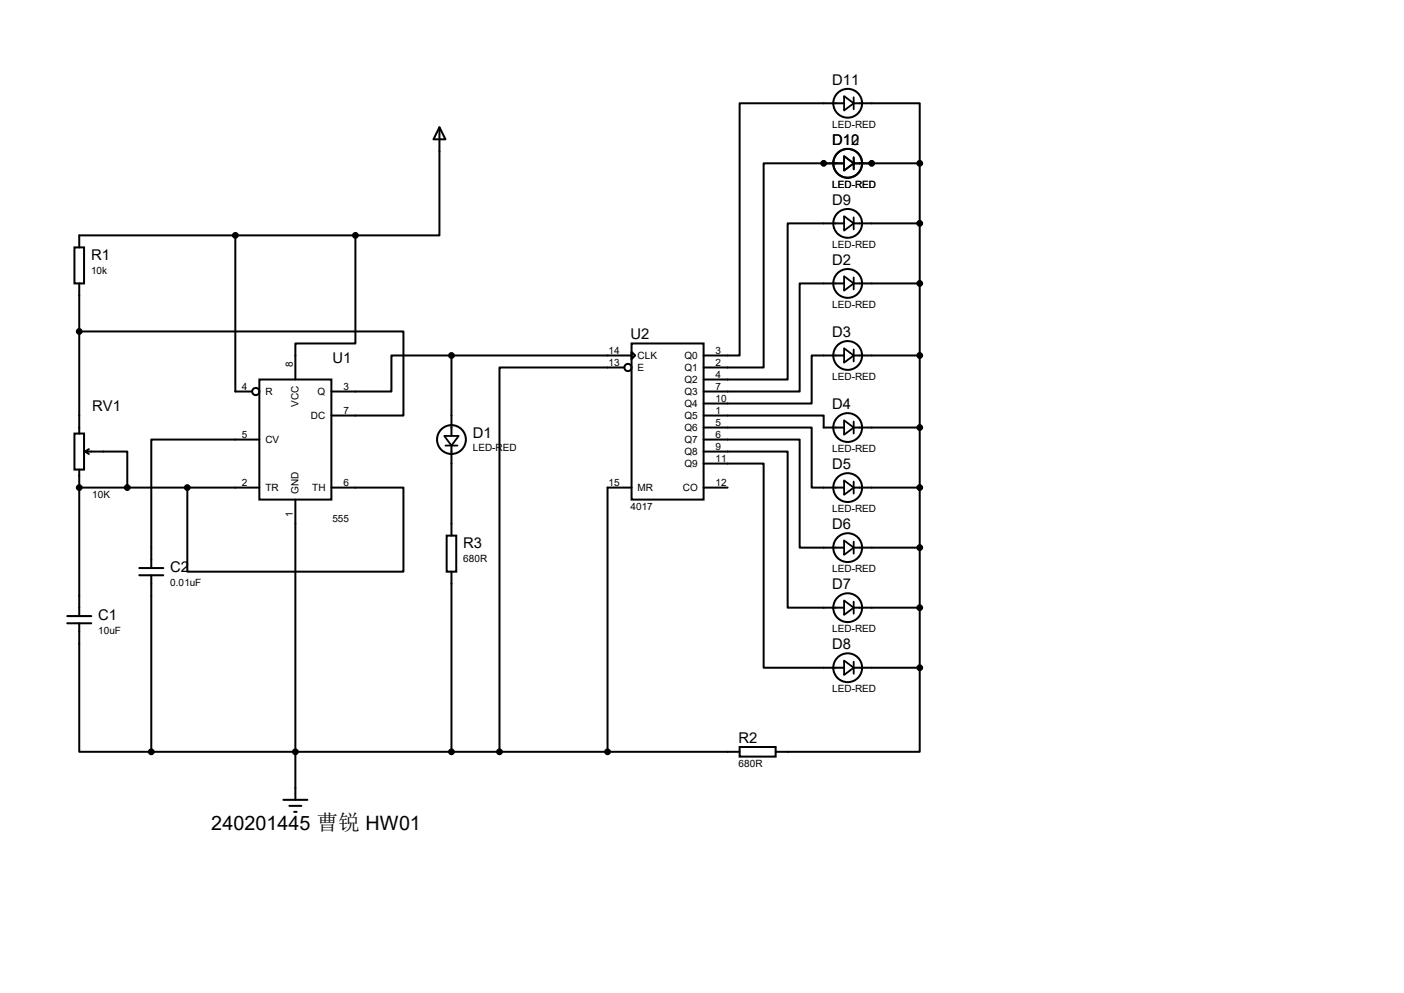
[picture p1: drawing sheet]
<svg xmlns="http://www.w3.org/2000/svg" width="297mm" height="210mm" viewBox="0 0 297 210" stroke-linecap="round" stroke-linejoin="round" font-family="sans-serif">
<g fill="none" stroke="#000" stroke-width=".42">
<path d="M93 26.9l1.2 2.6h-2.5zM93 26.9v22.9h-17.8M178.6 21.8h-22.1v53.4h-7.7M178.6 34.5h-17.1v43.2h-12.7M180.6 21.8h14v12.7M180.6 34.5h14M194.6 34.5v106.7M15.7 52.3h2.1v7.6h-2.1zM16.8 59.9v31.8M49.8 49.8v33h3.5M75.2 49.8v22.8h-12.7v7.7M75.2 49.8h-58.4v2.5"/>
<path d="M178.6 59.9h-9.4v22.9h-20.4M178.6 47.2h-12v33.1h-17.8M180.6 59.9h14M180.6 47.2h14M16.8 70.1h68.5v17.8h-15.2M95.5 75.2h-12.7v7.6h-12.7M95.5 75.2h38.1M95.5 75.2v17M132.1 77.7h-26.4v81.3M133.6 72.6h15.2v33.1h-15.2zM133.6 74.4l.8 .8-.8 .7zM178.6 75.2h-6.9v10.1h-22.9"/>
<path d="M180.6 75.2h14M15.7 91.7h2.1v7.6h-2.1zM16.8 99.3v31M18 95.5h8.9v7.6M18 95.5l.8 .5M18.8 95l-.8 .5M54.9 80.3h15.2v25.4h-15.2zM54.9 93h-22.9v27.1M95.5 94.2v19.1M148.8 87.9h25.4v2.5h4.4M148.8 90.4h22.9v12.7h6.9M148.8 93h20.4v22.8h9.4"/>
<path d="M148.8 95.5h17.8v33h12M148.8 98h12.7v43.2h17.1M180.6 90.4h14M16.8 103.1h38.1M39.6 103.1v17.8h45.7v-17.8h-15.2M62.5 105.7v63.5M94.5 113.3h2v7.6h-2zM133.6 103.1h-5.1v55.9M148.8 103.1h5.1M180.6 103.1h14M180.6 115.8h14M14.2 131.8h5.1"/>
<path d="M14.2 130.3h5.1M16.8 131.8v27.2h15.2M29.5 121.7h5M29.5 120.1h5M32 121.7v37.3M95.5 120.9v38.1M180.6 128.5h14M32 159h124.5M156.5 158h7.6v2h-7.6zM180.6 141.2h14M194.6 141.2v17.8h-30.5M59.9 169.2h5.1"/>
<path d="M61.2 170.4h2.6M62.2 171.7h.5"/>
<circle cx="179.3" cy="34.5" r="3"/>
<circle cx="179.3" cy="21.8" r="3"/>
<circle cx="179.3" cy="47.2" r="3"/>
<circle cx="179.3" cy="59.9" r="3"/>
<circle cx="132.8" cy="77.7" r=".76"/>
<circle cx="179.3" cy="75.2" r="3"/>
<circle cx="54.1" cy="82.8" r=".76"/>
<circle cx="95.5" cy="93" r="3"/>
<circle cx="179.3" cy="90.4" r="3"/>
<circle cx="179.3" cy="115.8" r="3"/>
<circle cx="179.3" cy="103.1" r="3"/>
<circle cx="179.3" cy="128.5" r="3"/>
<circle cx="179.3" cy="141.2" r="3"/>
</g>
<g fill="#000">
<circle cx="174.2" cy="34.5" r=".21"/>
<circle cx="184.4" cy="34.5" r=".21"/>
<circle cx="16.8" cy="103.1" r=".21"/>
</g>
<g fill="#000" stroke="#000" stroke-width=".42">
<circle cx="174.2" cy="34.5" r=".51"/>
<circle cx="184.4" cy="34.5" r=".51"/>
<circle cx="194.6" cy="34.5" r=".51"/>
<circle cx="49.8" cy="49.8" r=".51"/>
<circle cx="75.2" cy="49.8" r=".51"/>
<circle cx="194.6" cy="47.2" r=".51"/>
<circle cx="194.6" cy="59.9" r=".51"/>
<circle cx="16.8" cy="70.1" r=".51"/>
<circle cx="95.5" cy="75.2" r=".51"/>
<circle cx="194.6" cy="75.2" r=".51"/>
<circle cx="194.6" cy="90.4" r=".51"/>
<circle cx="16.8" cy="103.1" r=".51"/>
<circle cx="26.9" cy="103.1" r=".51"/>
<circle cx="39.6" cy="103.1" r=".51"/>
<circle cx="194.6" cy="103.1" r=".51"/>
<circle cx="194.6" cy="115.8" r=".51"/>
<circle cx="194.6" cy="128.5" r=".51"/>
<circle cx="32" cy="159" r=".51"/>
<circle cx="62.5" cy="159" r=".51"/>
<circle cx="95.5" cy="159" r=".51"/>
<circle cx="105.7" cy="159" r=".51"/>
<circle cx="128.5" cy="159" r=".51"/>
<circle cx="194.6" cy="141.2" r=".51"/>
</g>
<g fill="none" stroke="#000" stroke-width=".38">
<path d="M178.6 20.3l2 1.5-2 1.6zM178.6 33l2 1.5-2 1.6zM180.6 20.6v2.5M180.6 33.3v2.5M178.6 58.4l2 1.5-2 1.6zM178.6 45.7l2 1.5-2 1.6zM180.6 46v2.5M180.6 58.7v2.5M178.6 73.7l2 1.5-2 1.5zM180.6 73.9v2.6M94 92.2h3l-1.5 2zM94.2 94.2h2.6"/>
<path d="M178.6 88.9l2 1.5-2 1.5zM180.6 89.2v2.5M178.6 101.6l2 1.5-2 1.5zM178.6 114.3l2 1.5-2 1.5zM180.6 101.9v2.5M180.6 114.6v2.5M178.6 127l2 1.5-2 1.5zM178.6 139.7l2 1.5-2 1.5zM180.6 127.3v2.5M180.6 140v2.5"/>
</g>
<text font-size="4.2" x="44.7" y="175.5">240201445 曹锐 HW01</text>
<g font-size="3.1">
<text x="176.1" y="17.9">D11</text>
<text x="176.1" y="30.6">D12</text>
<text x="176.1" y="30.6">D10</text>
<text x="176.1" y="43.3">D9</text>
<text x="19.3" y="54.9">R1</text>
<text x="176.1" y="56">D2</text>
<text x="133.4" y="71.8">U2</text>
<text x="176.1" y="71.2">D3</text>
<text x="70.3" y="76.8">U1</text>
<text x="19.5" y="87">RV1</text>
<text x="176.1" y="86.5">D4</text>
<text x="100" y="92.5">D1</text>
<text x="176.1" y="99.2">D5</text>
<text x="176.1" y="111.9">D6</text>
<text x="98" y="115.9">R3</text>
<text x="36" y="121">C2</text>
<text x="176.1" y="124.6">D7</text>
<text x="20.8" y="131.1">C1</text>
<text x="176.1" y="137.3">D8</text>
<text x="156.3" y="157.1">R2</text>
</g>
<g font-size="2.1">
<text x="176.1" y="27.1">LED-RED</text>
<text x="176.1" y="39.8">LED-RED</text>
<text x="176.1" y="52.5">LED-RED</text>
<text x="19.3" y="57.9">10k</text>
<text x="176.1" y="65.2">LED-RED</text>
<text x="62" y="77.7" transform="rotate(-90 62 77.7)">8</text>
<text x="128.7" y="74.8">14</text>
<text x="128.7" y="77.3">13</text>
<text x="134.9" y="75.9">CLK</text>
<text x="144.8" y="75.9">Q0</text>
<text x="151.4" y="74.8">3</text>
<text x="151.4" y="77.3">2</text>
<text x="51.1" y="82.4">4</text>
<text x="56.1" y="83.6">R</text>
<text x="67.2" y="83.6">Q</text>
<text x="72.6" y="82.4">3</text>
<text x="134.9" y="78.5">E</text>
<text x="144.8" y="78.5">Q1</text>
<text x="144.8" y="81">Q2</text>
<text x="144.8" y="83.6">Q3</text>
<text x="151.4" y="79.9">4</text>
<text x="151.4" y="82.4">7</text>
<text x="176.1" y="80.4">LED-RED</text>
<text x="63.2" y="86" transform="rotate(-90 63.2 86)">VCC</text>
<text x="65.8" y="88.6">DC</text>
<text x="72.6" y="87.5">7</text>
<text x="144.8" y="86.1">Q4</text>
<text x="144.8" y="88.6">Q5</text>
<text x="151.4" y="85">10</text>
<text x="151.4" y="87.5">1</text>
<text x="51.1" y="92.6">5</text>
<text x="56.1" y="93.7">CV</text>
<text x="100" y="95.5">LED-RED</text>
<text x="144.8" y="91.2">Q6</text>
<text x="144.8" y="93.7">Q7</text>
<text x="151.4" y="90">5</text>
<text x="151.4" y="92.6">6</text>
<text x="151.4" y="95.1">9</text>
<text x="176.1" y="95.6">LED-RED</text>
<text x="144.8" y="96.3">Q8</text>
<text x="144.8" y="98.8">Q9</text>
<text x="151.4" y="97.7">11</text>
<text x="19.5" y="105.3">10K</text>
<text x="51.1" y="102.7">2</text>
<text x="56.1" y="103.9">TR</text>
<text x="63.2" y="104.4" transform="rotate(-90 63.2 104.4)">GND</text>
<text x="66" y="103.9">TH</text>
<text x="72.6" y="102.7">6</text>
<text x="128.7" y="102.7">15</text>
<text x="133.4" y="107.8">4017</text>
<text x="134.9" y="103.9">MR</text>
<text x="144.4" y="103.9">CO</text>
<text x="151.4" y="102.7">12</text>
<text x="62" y="109.4" transform="rotate(-90 62 109.4)">1</text>
<text x="70.3" y="110.4">555</text>
<text x="176.1" y="108.3">LED-RED</text>
<text x="98" y="118.8">680R</text>
<text x="36" y="123.9">0.01uF</text>
<text x="176.1" y="121">LED-RED</text>
<text x="20.8" y="134.1">10uF</text>
<text x="176.1" y="133.7">LED-RED</text>
<text x="176.1" y="146.4">LED-RED</text>
<text x="156.3" y="162.2">680R</text>
</g>
</svg>
